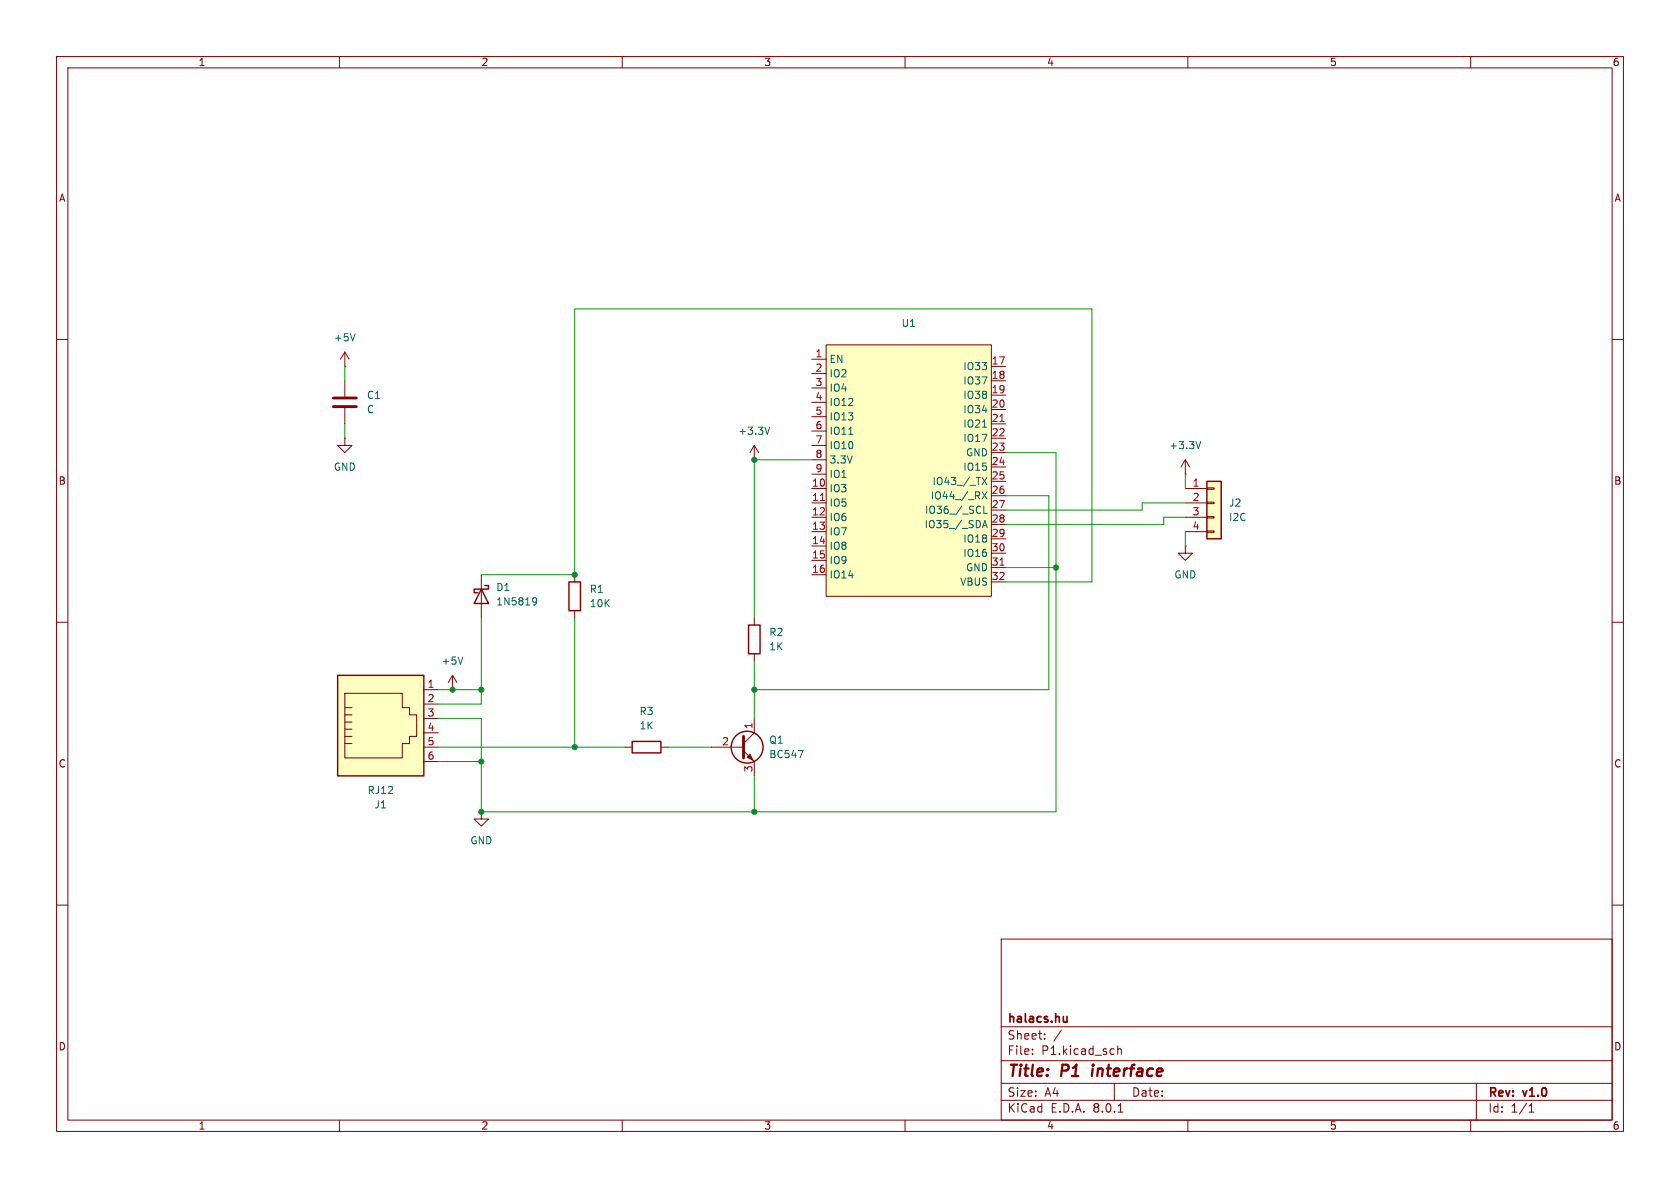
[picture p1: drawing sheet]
<svg xmlns="http://www.w3.org/2000/svg" width="297mm" height="210mm" viewBox="0 0 297 210" stroke-linecap="round" stroke-linejoin="round" font-family="sans-serif">
<g fill="none" stroke="#840000" stroke-width=".18">
<path d="M10 10h277v190h-277zM12 12h273v186h-273zM60 10v2M110 10v2M160 10v2M210 10v2M260 10v2M10 60h2M285 60h2M10 110h2M133.3 109.2v1.3M133.3 115.6v1.2"/>
<path d="M285 110h2M10 160h2M285 160h2M177 166h108v32h-108zM60 198v2M110 198v2M160 198v2M177 194.5h108M177 191.5h108M177 187.5h108M177 181.5h108M182.5 186.3v.1"/>
<path d="M182.5 185.5v.1M184.7 183.6v.1M184.7 182.8v.1M187.6 182.1l-1.3 2M197 191.5v3M197.6 184.9v1.5M197.6 185.5l.2-.1 .4 .1v.9M197.7 196.6h.8M210 198v2M260 198v2M261 191.5v6.5M270.3 196.6h.9"/>
<path d="M270.3 195.5l.4-.4v1.5"/>
</g>
<path d="M193.2 188.9l-.2 1.3" fill="none" stroke="#840000" stroke-width=".4"/>
<path d="M188.6 179.7v1M188.6 180.5l-.4 .2" fill="none" stroke="#840000" stroke-width=".3"/>
<path d="M132.3 110.5h2.1v5.1h-2.1z" fill="none" stroke="#840000" stroke-width=".25"/>
<path d="M146 61h29.3v44.4h-29.3z" fill="#ffffc2"/>
<g fill="none" stroke="#840000" stroke-width=".18">
<path d="M133.3 78.7l-.7 1.3M133.3 78.7v2.6M133.3 78.7l.8 1.3M143.5 63.5h2.5M143.5 66h2.5M143.5 68.6h2.5M143.5 71.1h2.5M143.5 73.7h2.5M143.5 76.2h2.5M143.5 78.7h2.5M146 61h29.3v44.4h-29.3zM175.3 64.8h2.5"/>
<path d="M175.3 67.3h2.5M175.3 69.9h2.5M175.3 72.4h2.5M175.3 74.9h2.5M175.3 77.5h2.5M133.3 81.3h.1M143.5 86.4h2.5M143.5 88.9h2.5M143.5 91.4h2.5M143.5 94h2.5M143.5 96.5h2.5M143.5 99.1h2.5"/>
<path d="M143.5 81.3h2.5M143.5 83.8h2.5M175.3 80h2.5M175.3 82.6h2.5M175.3 85.1h2.5M175.3 87.6h2.5M175.3 90.2h2.5M175.3 92.7h2.5M175.3 95.3h2.5M175.3 97.8h2.5M143.5 101.6h2.5M175.3 100.3h2.5"/>
<path d="M175.3 102.9h2.5M125.7 132.1h5.7M131.4 132.7l1.9 1.9v2.6M133.3 127v2.5l-1.9 1.9"/>
</g>
<path d="M176.8 74.5h.7M145 88.5h.7M176.8 99.9h.7" fill="none" stroke="#a90000" stroke-width=".18"/>
<path d="M136.1 75.5l-.5 1.3M150 76.8h.8M173.7 75.5h.7M173.6 84.4l.9 1.3M173.6 86.9l.9 1.3M173.7 93.3l.4-1.3 .4 1.3M173.8 92.9h.6M173.9 89.5v1.2h.6M174.5 84.4l-.9 1.3M174.5 86.9l-.9 1.3M141.1 132.7h.9l-.6 1.2" fill="none" stroke="#006464" stroke-width=".18"/>
<path d="M131.4 130.2v3.8" fill="none" stroke="#840000" stroke-width=".51"/>
<path d="M132.1 133.9l.5-.5 .5 1z" fill="#840000" stroke="#840000" stroke-width=".18"/>
<circle cx="132.1" cy="132.1" r="2.82" fill="none" stroke="#840000" stroke-width=".25"/>
<path d="M213.4 85.1h2.5v10.2h-2.5z" fill="#ffffc2"/>
<g fill="none" stroke="#840000" stroke-width=".18">
<path d="M61 77.5v1.2h1.2l-1.2 1.3-1.3-1.3h1.3M61 77.5h.1M61 64.8h.1M61 62.2l-.8 1.3M61 62.2v2.6M61 67.3v2.8M61 72.1v2.8M61 62.2l.7 1.3M209.5 83.8h.1M209.5 96.5v1.3h1.3l-1.3 1.3-1.2-1.3h1.2M209.5 96.5h.1M209.5 86.4h3.9"/>
<path d="M209.5 88.9h3.9M209.5 91.4h3.9M209.5 94h3.9M209.5 81.3l-.7 1.3M209.5 81.3v2.5M209.5 81.3l.8 1.3M213.4 93.9h1.2v.2h-1.2zM213.4 91.3h1.2v.3h-1.2zM213.4 88.8h1.2v.2h-1.2zM213.4 86.2h1.2v.3h-1.2z"/>
</g>
<path d="M213.4 85.1h2.5v10.2h-2.5z" fill="none" stroke="#840000" stroke-width=".25"/>
<path d="M62.8 59l-.4 1.3M212.3 78l-.5 1.3" fill="none" stroke="#006464" stroke-width=".18"/>
<path d="M58.9 71.9h4.1M58.9 70.4h4.1" fill="none" stroke="#840000" stroke-width=".51"/>
<path d="M59.7 119.4h15.2v17.8h-15.2z" fill="#ffffc2"/>
<g fill="none" stroke="#840000" stroke-width=".18">
<path d="M80 119.4l-.8 1.3M80 119.4v2.5M80 119.4l.8 1.3M85.1 101.6v7.6M101.6 101.6v1.3M101.6 108v1.2M61 125.1h1.2M61 126.4h1.2M61 127.6h1.2M61 128.9h1.2M61 130.2h1.2M61 131.4h1.2"/>
<path d="M61 122.6h10.1v2.5h1.3v1.3h1.3v3.8h-1.3v1.2h-1.3v2.6h-10.1zM74.9 121.9h2.6M74.9 124.5h2.6M74.9 127h2.6M74.9 129.5h2.6M74.9 132.1h2.6M74.9 134.6h2.6M80 121.9h.1M110.5 132.1h1.3M116.8 132.1h1.3M85.1 143.5v1.3h1.3l-1.3 1.3-1.3-1.3h1.3M85.1 143.5h.1"/>
</g>
<path d="M59.7 119.4h15.2v17.8h-15.2zM85.1 104.1l1.3 2.6h-2.6zM85.7 103.5h.7v.6h-2.6v.7h.7M100.6 102.9h2v5.1h-2zM111.8 131.1h5v2h-5z" fill="none" stroke="#840000" stroke-width=".25"/>
<path d="M81.8 116.1l-.4 1.3M94.3 105.7h.3l.2 .1a.84 .84 0 0 1-.3 1.1h-.2M94.9 106.2l-.3 .3-.3-.1" fill="none" stroke="#006464" stroke-width=".18"/>
<g fill="none" stroke="#009600" stroke-width=".18">
<path d="M61 64.8v2.5M61 74.9v2.6M143.5 81.3h-10.2v27.9M177.8 80h8.9v63.5h-101.6v-16.5h-7.6M177.8 87.6h7.6v34.3h-52.1M209.5 83.8v2.6M209.5 94v2.5M209.5 91.4h-3.8v1.3h-27.9M209.5 88.9h-7.6v1.3h-24.1M85.1 101.6h16.5v-47h91.4v48.3h-15.2M85.1 109.2v15.3h-7.6M101.6 109.2v22.9"/>
<path d="M133.3 116.8v10.2M177.8 100.3h8.9M77.5 121.9h7.6M77.5 132.1h33M77.5 134.6h7.6M118.1 132.1h7.6M133.3 137.2v6.3"/>
</g>
<g fill="#009600" stroke="#009600" stroke-width=".18">
<circle cx="101.6" cy="132.1" r=".46"/>
<circle cx="85.1" cy="143.5" r=".46"/>
<circle cx="80" cy="121.9" r=".46"/>
<circle cx="85.1" cy="134.6" r=".46"/>
<circle cx="85.1" cy="121.9" r=".46"/>
<circle cx="101.6" cy="101.6" r=".46"/>
<circle cx="133.3" cy="121.9" r=".46"/>
<circle cx="133.3" cy="81.3" r=".46"/>
<circle cx="186.7" cy="100.3" r=".46"/>
<circle cx="133.3" cy="143.5" r=".46"/>
</g>
<g font-size="2.8" fill="#840000">
<text x="178" y="190.9">Title:</text>
<text x="187.7" y="190.9">P1</text>
<text x="193.9" y="190.9">interface</text>
</g>
<g font-size="2.1" fill="#840000">
<text x="178" y="184">Sheet:</text>
<text x="178" y="181.2">halacs.hu</text>
<text x="178" y="186.7">File:</text>
<text x="184.1" y="186.7">P1.kicad_sch</text>
<text x="178" y="196.9">KiCad</text>
<text x="178" y="194.1">Size:</text>
<text x="184.7" y="194.1">A4</text>
<text x="185.7" y="196.9">E.D.A.</text>
<text x="193.3" y="196.9">8.0.1</text>
<text x="200" y="194.1">Date:</text>
<text x="263" y="194.3">Rev:</text>
<text x="263" y="196.9">Id:</text>
<text x="267.1" y="196.9">1/1</text>
<text x="269.4" y="194.3">v1.0</text>
</g>
<g font-size="1.8" fill="#840000">
<text x="35" y="11.9">1</text>
<text x="85" y="11.9">2</text>
<text x="135" y="11.9">3</text>
<text x="185" y="11.9">4</text>
<text x="235" y="11.9">5</text>
<text x="285" y="11.9">6</text>
<text x="10.3" y="35.9">A</text>
<text x="285.3" y="35.9">A</text>
<text x="10.3" y="85.9">B</text>
<text x="285.3" y="85.9">B</text>
<text x="10.3" y="135.9">C</text>
<text x="285.3" y="135.9">C</text>
<text x="10.3" y="185.9">D</text>
<text x="285.3" y="185.9">D</text>
<text x="35" y="199.9">1</text>
<text x="85" y="199.9">2</text>
<text x="135" y="199.9">3</text>
<text x="185" y="199.9">4</text>
<text x="235" y="199.9">5</text>
<text x="285" y="199.9">6</text>
</g>
<g font-size="1.8" fill="#006464">
<text x="159.3" y="58">U1</text>
<text x="58.9" y="60.6">+5V</text>
<text x="146.6" y="64.4">EN</text>
<text x="170.2" y="65.6">IO33</text>
<text x="64.8" y="70.7">C1</text>
<text x="146.6" y="66.9">IO2</text>
<text x="146.6" y="69.4">IO4</text>
<text x="146.6" y="72">IO12</text>
<text x="170.2" y="68.2">IO37</text>
<text x="170.2" y="70.7">IO38</text>
<text x="64.8" y="73.3">C</text>
<text x="130.4" y="77.1">+3.3V</text>
<text x="146.6" y="74.5">IO13</text>
<text x="146.6" y="77.1">IO11</text>
<text x="170.2" y="73.3">IO34</text>
<text x="170.2" y="75.8">IO21</text>
<text x="58.9" y="83.4">GND</text>
<text x="146.6" y="79.6">IO10</text>
<text x="146.6" y="82.1">3.3V</text>
<text x="170.2" y="78.3">IO17</text>
<text x="170.2" y="83.4">IO15</text>
<text x="170.7" y="80.9">GND</text>
<text x="206.6" y="79.6">+3.3V</text>
<text x="146.6" y="87.2">IO3</text>
<text x="146.6" y="89.8">IO5</text>
<text x="146.6" y="84.7">IO1</text>
<text x="164.4" y="88.5">IO44_/_RX</text>
<text x="164.8" y="86">IO43_/_TX</text>
<text x="217.2" y="89.8">J2</text>
<text x="146.6" y="92.3">IO6</text>
<text x="146.6" y="94.8">IO7</text>
<text x="163.4" y="93.6">IO35_/_SDA</text>
<text x="163.4" y="91">IO36_/_SCL</text>
<text x="217.2" y="92.3">I2C</text>
<text x="146.6" y="97.4">IO8</text>
<text x="146.6" y="99.9">IO9</text>
<text x="170.2" y="96.1">IO18</text>
<text x="170.2" y="98.7">IO16</text>
<text x="170.7" y="101.2">GND</text>
<text x="87.6" y="104.7">D1</text>
<text x="87.6" y="107.2">1N5819</text>
<text x="104.1" y="105">R1</text>
<text x="104.1" y="107.5">10K</text>
<text x="146.6" y="102.5">IO14</text>
<text x="169.7" y="103.7">VBUS</text>
<text x="207.5" y="102.5">GND</text>
<text x="135.9" y="112.6">R2</text>
<text x="78" y="117.7">+5V</text>
<text x="135.9" y="115.2">1K</text>
<text x="113" y="126.6">R3</text>
<text x="113" y="129.1">1K</text>
<text x="135.9" y="131.7">Q1</text>
<text x="135.9" y="134.2">BC547</text>
<text x="64.9" y="140.6">RJ12</text>
<text x="66.1" y="143.1">J1</text>
<text x="83.1" y="149.5">GND</text>
</g>
<g font-size="1.8" fill="#a90000">
<text x="144.1" y="63.2">1</text>
<text x="144.1" y="65.8">2</text>
<text x="175.2" y="64.5">17</text>
<text x="144.1" y="68.3">3</text>
<text x="144.1" y="70.9">4</text>
<text x="175.2" y="67.1">18</text>
<text x="175.2" y="69.6">19</text>
<text x="144.1" y="73.4">5</text>
<text x="144.1" y="75.9">6</text>
<text x="175.2" y="72.1">20</text>
<text x="175.2" y="74.7">21</text>
<text x="175.2" y="77.2">22</text>
<text x="144.1" y="78.5">7</text>
<text x="144.1" y="81">8</text>
<text x="144.1" y="83.6">9</text>
<text x="175.2" y="79.8">23</text>
<text x="175.2" y="82.3">24</text>
<text x="143.5" y="86.1">10</text>
<text x="143.5" y="88.6">11</text>
<text x="175.2" y="84.8">25</text>
<text x="175.2" y="87.4">26</text>
<text x="175.2" y="89.9">27</text>
<text x="210.7" y="86.1">1</text>
<text x="210.7" y="88.6">2</text>
<text x="143.5" y="91.2">12</text>
<text x="143.5" y="93.7">13</text>
<text x="175.2" y="92.5">28</text>
<text x="175.2" y="95">29</text>
<text x="210.7" y="91.2">3</text>
<text x="210.7" y="93.7">4</text>
<text x="143.5" y="96.3">14</text>
<text x="143.5" y="98.8">15</text>
<text x="143.5" y="101.3">16</text>
<text x="175.2" y="97.5">30</text>
<text x="175.2" y="100.1">31</text>
<text x="175.2" y="102.6">32</text>
<text x="75.5" y="121.7">1</text>
<text x="75.5" y="124.2">2</text>
<text x="75.5" y="126.7">3</text>
<text x="75.5" y="129.3">4</text>
<text x="75.5" y="131.8">5</text>
<text x="127.6" y="131.8">2</text>
<text x="133.1" y="129" transform="rotate(-90 133.1 129)">1</text>
<text x="75.5" y="134.4">6</text>
<text x="133.1" y="136.6" transform="rotate(-90 133.1 136.6)">3</text>
</g>
</svg>
